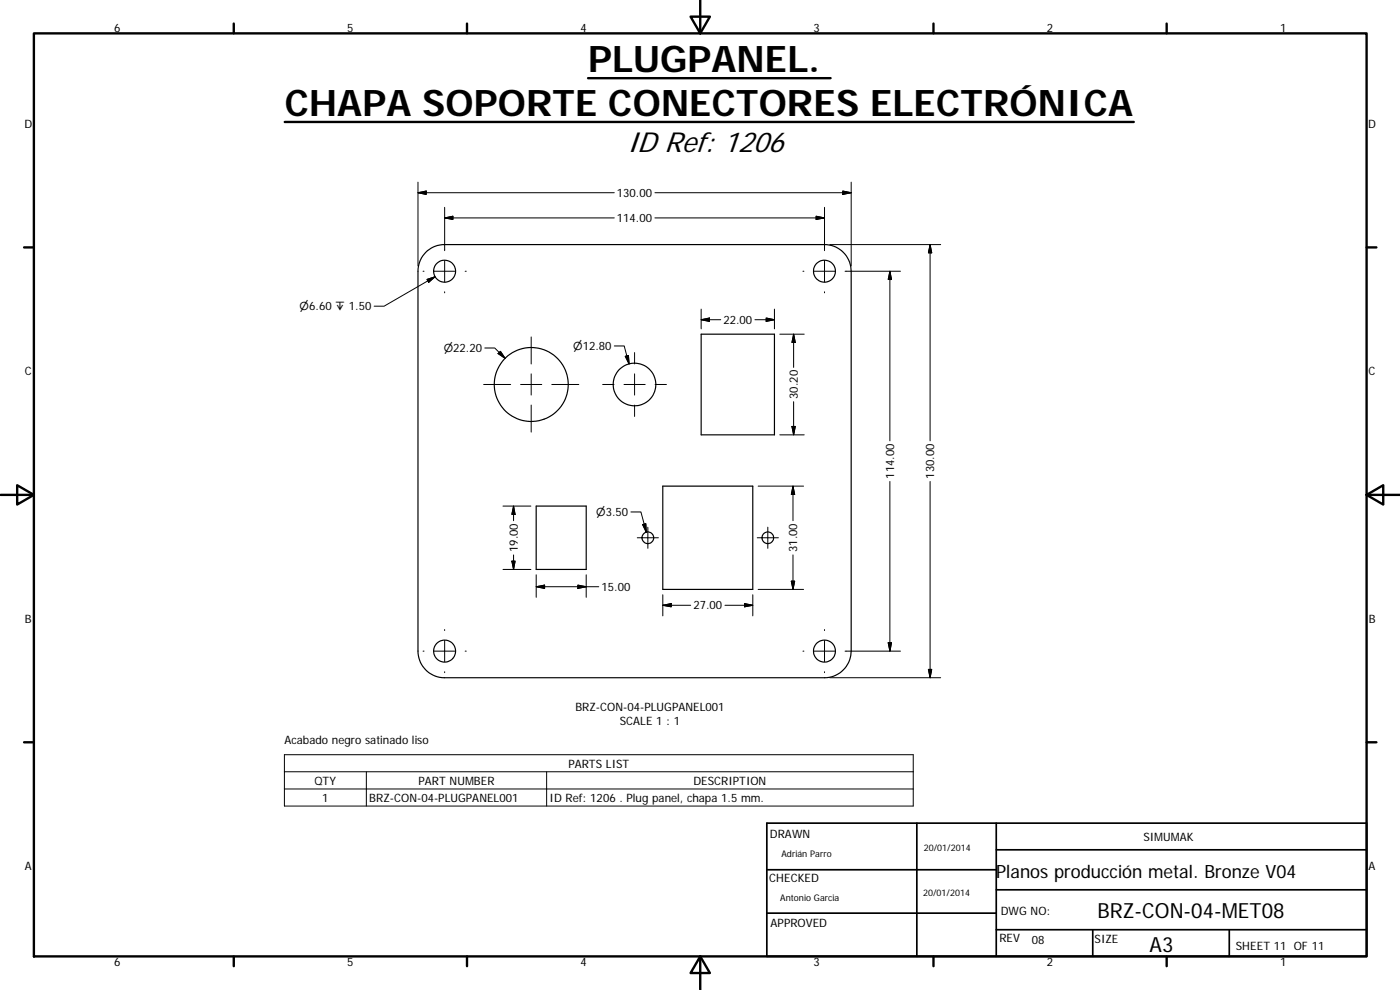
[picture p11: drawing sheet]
<svg xmlns="http://www.w3.org/2000/svg" width="420mm" height="297mm" viewBox="0 0 420 297" stroke-linecap="round" stroke-linejoin="round" font-family="sans-serif">
<g fill="none" stroke="#000" stroke-width=".36">
<path d="M127.8 75.7a7.8 7.8 0 0 1 5.6-2.3h114a8 8 0 0 1 8 8v114a8.1 8.1 0 0 1-8 7.9h-114a8 8 0 0 1-8-7.9v-114a8.1 8.1 0 0 1 2.4-5.7zM210.4 100.3h22v30.2h-22zM160.9 151.8h15v19.1h-15zM198.9 145.9h27v30.9h-27z"/>
<circle cx="133.4" cy="81.4" r="3.3"/>
<circle cx="247.4" cy="81.4" r="3.3"/>
<circle cx="159.4" cy="115.4" r="11.1"/>
<circle cx="190.4" cy="115.4" r="6.4"/>
<circle cx="194.4" cy="161.4" r="1.75"/>
<circle cx="230.4" cy="161.4" r="1.75"/>
<circle cx="133.4" cy="195.4" r="3.3"/>
<circle cx="247.4" cy="195.4" r="3.3"/>
</g>
<g fill="none" stroke="#000" stroke-width=".71">
<path d="M10.2 10h399.9v277h-399.9zM70.2 7.1v2.9M140.2 7.1v2.9M207.3 5h5.8l-2.9 5zM210.2 0v10M280.2 7.1v2.9M350.1 7.1v2.9M85.5 36.6h254.8M176.5 23.5h72.8M7.2 74.2h3M410.1 74.2h3M.2 148.5h10"/>
<path d="M5.2 145.6l5 2.9-5 2.9zM410.1 148.5l5-2.9v5.8zM410.1 148.5h10M7.2 222.7h3M410.1 222.7h3M70.2 287v2.9M140.2 287v2.9M210.2 287l2.9 5h-5.8zM210.2 287v10M280.2 287v2.9M350.1 287v2.9"/>
</g>
<path d="M230.1 247h180v40h-180zM275.2 247v40M299 255h111.1M299 247v40M230.1 274h68.9M230.1 261h68.9M299 279h111.1M299 267h111.1M327.9 279v8M368.9 279v8" fill="none" stroke="#000" stroke-width=".51"/>
<g fill="none" stroke="#000" stroke-width=".3">
<path d="M125.4 57.8l2.5-.5v1zM125.4 57.8h59M125.4 54.7v25.1M196.5 57.8h58.9M252.9 57.3l2.5 .5-2.5 .5zM255.4 54.7v25.1M133.4 65.4l2.5-.5v.9zM133.4 65.4h51M133.4 62.2v13M133.4 78.2v6.4M196.5 65.4h50.9M244.9 64.9l2.5 .5-2.5 .4z"/>
<path d="M247.4 62.2v13M247.4 78.2v6.4M249 73.4h33.3M279.1 73.4v58.9M279.1 73.4l.5 2.5h-1zM127 81.4h.3M128.2 83.8l2.4-.8-1.9 1.7zM130.3 81.4h6.3M130.6 83l-15.3 8.9h-3M133.4 87.5v.4M139.6 81.4h.3M210.4 92.8v5.9"/>
<path d="M210.4 95.9l2.5-.5v1zM216.3 95.9h-5.9M226.6 95.9h5.8M229.9 95.4l2.5 .5-2.5 .5zM232.4 92.8v5.9M241 81.4h.3M244.3 81.4h6.3M247.4 87.5v.4M267.1 81.4v50.9M267.1 81.4l.5 2.5h-1zM270.2 81.4h-16.6M145.1 115.4h8.2"/>
<path d="M145.5 104.4h3l3.1 3.1M149.5 106.1l.7-.7 1.4 2.1zM156.2 115.4h6.4M159.4 101.1v8.1M159.4 112.2v6.3M165.6 115.4h8.1M180.9 115.4h3.4M184.4 103.8h2.9l1.5 5.4M187.3 115.4h6.3M187.7 106.9l.9-.2 .2 2.5zM190.4 105.8v3.4M190.4 112.2v6.3"/>
<path d="M196.6 115.4h3.4M234 100.3h7.4M238.2 100.3v9.9M238.2 100.3l.5 2.5h-1zM159.4 121.5v8.1M190.4 121.5v3.4M234 130.5h7.4M237.7 128h1l-.5 2.5zM238.2 120.5v10M150.9 151.8h8.4M154.1 151.8v4.4M154.1 151.8l.5 2.5h-1z"/>
<path d="M189.3 153.6h3.1l1.6 6.1M192.9 157.4l.9-.3 .2 2.6zM194.4 158.2v6.3M227.5 145.9h13.7M230.4 158.2v6.3M238 145.9v10.3M238 145.9l.5 2.5h-1zM267.1 144.5v50.9M279.1 144.5v58.8M150.9 170.9h8.4M153.6 168.4h1l-.5 2.5zM154.1 166.5v4.4"/>
<path d="M160.9 172.5v6.7M160.9 176l2.5-.4v1zM160.9 176h18.8M173.4 175.6l2.5 .4-2.5 .6zM175.9 172.5v6.7M191.3 161.4h6.3M198.9 178.5v6.3M225.9 178.5v6.3M227.3 161.4h6.3M227.5 176.8h13.7M237.5 174.4h1l-.5 2.4zM238 166.5v10.3"/>
<path d="M127 195.4h.3M130.3 195.4h6.3M133.4 188.9v.3M133.4 192.2v6.3M139.6 195.4h.3M198.9 181.6l2.5-.5v1zM198.9 181.6h8.4M217.6 181.6h8.3M223.4 181.1l2.5 .5-2.5 .5zM241 195.4h.3M244.3 195.4h6.3M247.4 188.9v.3"/>
<path d="M247.4 192.2v6.3M266.6 192.8h1l-.5 2.6zM270.2 195.4h-16.6M133.4 201.5v.3M247.4 201.5v.3M249 203.3h33.3M278.6 200.9h1l-.5 2.4zM85.4 226.4h188.7v15.5h-188.7zM85.4 231.6h188.7M85.4 236.7h188.7M109.9 231.6v10.3M164.1 231.6v10.3"/>
</g>
<g fill="#000" stroke="#000" stroke-width=".3">
<path d="M125.4 57.8l2.5-.5v1zM252.9 57.3l2.5 .5-2.5 .5zM133.4 65.4l2.5-.5v.9zM244.9 64.9l2.5 .5-2.5 .4zM279.1 73.4l.5 2.5h-1zM128.2 83.8l2.4-.8-1.9 1.7zM210.4 95.9l2.5-.5v1zM229.9 95.4l2.5 .5-2.5 .5zM267.1 81.4l.5 2.5h-1zM149.5 106.1l.7-.7 1.4 2.1zM187.7 106.9l.9-.2 .2 2.5zM238.2 100.3l.5 2.5h-1z"/>
<path d="M237.7 128h1l-.5 2.5zM154.1 151.8l.5 2.5h-1zM192.9 157.4l.9-.3 .2 2.6zM238 145.9l.5 2.5h-1zM153.6 168.4h1l-.5 2.5zM160.9 176l2.5-.4v1zM173.4 175.6l2.5 .4-2.5 .6zM237.5 174.4h1l-.5 2.4zM198.9 181.6l2.5-.5v1zM223.4 181.1l2.5 .5-2.5 .5zM266.6 192.8h1l-.5 2.6zM278.6 200.9h1l-.5 2.4z"/>
</g>
<g font-size="11">
<text x="176.5" y="21.6">PLUGPANEL.</text>
<text x="85.5" y="34.8">CHAPA SOPORTE CONECTORES ELECTRÓNICA</text>
</g>
<text font-size="8.7" x="188.2" y="45.5">ID Ref: 1206</text>
<g font-size="6.3">
<text x="329.4" y="275.4">BRZ-CON-04-MET08</text>
<text x="345" y="285.6">A3</text>
</g>
<text font-size="5.5" x="298.9" y="263.4">Planos producción metal. Bronze V04</text>
<g font-size="3.5">
<text x="34.2" y="9.6">6</text>
<text x="104.2" y="9.6">5</text>
<text x="174.2" y="9.6">4</text>
<text x="244.2" y="9.6">3</text>
<text x="314.2" y="9.6">2</text>
<text x="384.2" y="9.6">1</text>
<text x="7.3" y="38.4">D</text>
<text x="410.6" y="38.4">D</text>
<text x="185.2" y="59.1">130.00</text>
<text x="185.2" y="66.7">114.00</text>
<text x="217.1" y="97.2">22.00</text>
<text x="7.4" y="112.6">C</text>
<text x="410.8" y="112.6">C</text>
<text x="239.4" y="119.7" transform="rotate(-90 239.4 119.7)">30.20</text>
<text x="268.3" y="143.7" transform="rotate(-90 268.3 143.7)">114.00</text>
<text x="280.4" y="143.7" transform="rotate(-90 280.4 143.7)">130.00</text>
<text x="155.4" y="165.7" transform="rotate(-90 155.4 165.7)">19.00</text>
<text x="239.2" y="165.7" transform="rotate(-90 239.2 165.7)">31.00</text>
<text x="180.5" y="177.3">15.00</text>
<text x="208.1" y="182.8">27.00</text>
<text x="7.5" y="186.9">B</text>
<text x="410.8" y="186.9">B</text>
<text x="172.7" y="213.3">BRZ-CON-04-PLUGPANEL001</text>
<text x="186" y="217.5">SCALE 1 : 1</text>
<text x="85.4" y="223.3">Acabado negro satinado liso</text>
<text x="170.6" y="230.3">PARTS LIST</text>
<text x="94.4" y="235.4">QTY</text>
<text x="125.6" y="235.4">PART NUMBER</text>
<text x="208.1" y="235.4">DESCRIPTION</text>
<text x="96.7" y="240.5">1</text>
<text x="110.8" y="240.6">BRZ-CON-04-PLUGPANEL001</text>
<text x="165" y="240.6">ID Ref: 1206 . Plug panel, chapa 1.5 mm.</text>
<text x="231.1" y="251.4">DRAWN</text>
<text x="343.1" y="252.3">SIMUMAK</text>
<text x="7.4" y="261.1">A</text>
<text x="410.8" y="261.1">A</text>
<text x="230.9" y="264.6">CHECKED</text>
<text x="300.3" y="274.5">DWG NO:</text>
<text x="231.3" y="278.2">APPROVED</text>
<text x="299.9" y="282.6">REV</text>
<text x="309.7" y="283.3">08</text>
<text x="328.5" y="283">SIZE</text>
<text x="370.9" y="285.1">SHEET 11 OF 11</text>
<text x="34.2" y="289.9">6</text>
<text x="104.2" y="289.9">5</text>
<text x="174.2" y="289.9">4</text>
<text x="244.2" y="289.9">3</text>
<text x="314.2" y="289.9">2</text>
<text x="384.2" y="289.9">1</text>
</g>
<g font-size="3.3">
<text x="89.9" y="93.1">⌀6.60 ↧ 1.50</text>
<text x="133.2" y="105.7">⌀22.20</text>
<text x="172" y="105">⌀12.80</text>
<text x="178.9" y="154.8">⌀3.50</text>
</g>
<g font-size="2.7">
<text x="234.5" y="257.1">Adrián Parro</text>
<text x="277.3" y="255.2">20/01/2014</text>
<text x="277" y="268.7">20/01/2014</text>
<text x="234.2" y="270.2">Antonio Garcia</text>
</g>
</svg>
